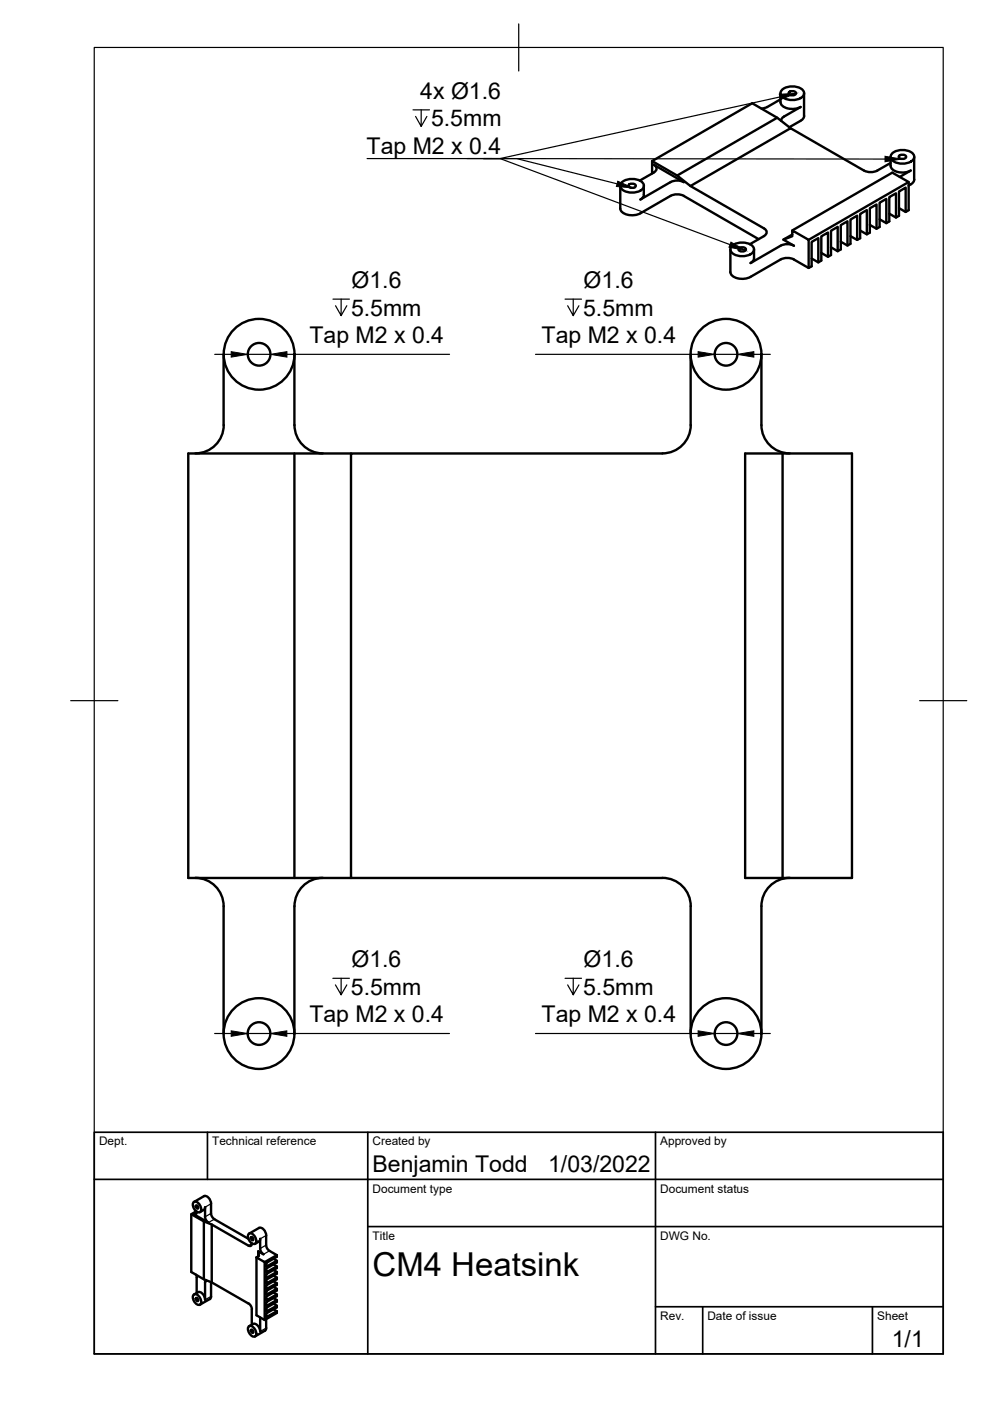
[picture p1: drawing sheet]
<svg xmlns="http://www.w3.org/2000/svg" width="210mm" height="297mm" viewBox="0 0 210 297" stroke-linecap="round" stroke-linejoin="round" font-family="sans-serif">
<!-- layer: Visible -->
<g fill="none" stroke="#000" stroke-width=".51">
<path d="M165.5 19.8v1.9M165.8 19.1a3.4 3.4 0 0 1 4.6 .3 1.26 1.26 0 0 1-1.2 1.6 3.3 3.3 0 0 1-3.6-.9v-.7zM167.3 19.6l.7-.3a.57 .57 0 0 1 .7 .6l-.7 .3a.57 .57 0 0 1-.7-.6zM170.5 19.8v4.8M131.5 39.4v4.8a2.14 2.14 0 0 0 2.5 1.4l1-.1 .8-.3 6.8-3.9 1.5-.1 .9 .3M131.8 38.7a3.4 3.4 0 0 1 4.6 .3 1.26 1.26 0 0 1-1.1 1.6 3.3 3.3 0 0 1-3.7-.8v-.8zM133.3 39.2l.7-.3a.57 .57 0 0 1 .8 .7l-.8 .2a.57 .57 0 0 1-.7-.6zM135.6 38.3l3-1.7a.86 .86 0 0 0 .6-.9 .86 .86 0 0 0-.6-.8l6.4 3.7M136.5 39.4v1.9M138.3 36.8v-2.7l5.3 3.1 2.8 2.2M142.2 38.6l-6.4 3.7a1.26 1.26 0 0 0 .7-1M142.2 38.6l1.4-.3 1.4 .3"/>
<path d="M164.8 25l-21.2 12.2M165.5 21.1l-3.1 1.7-1 .2M165.5 21.6a2.14 2.14 0 0 0 2.5 1.5l.9-.1 .9-.3M167.6 27.2l-2.8-2.2-5.3-3.1-21.2 12.2M169.7 22.7l-3.5 2-.4 .4-.2 .5M169.7 25.6l-2.3 1.4M170.5 24.6a1.26 1.26 0 0 1-.7 1M188.8 33.3v1.8a2.14 2.14 0 0 0 2.5 1.5l1-.1 .8-.3-2.3 1.3M188.8 34.6l-3.2 1.7-1 .2-1-.2-16-9.1-21.2 12.2 15.9 9.3a.83 .83 0 0 1-.3 1.3M189.2 32.5a3.4 3.4 0 0 1 4.6 .4 1.26 1.26 0 0 1-1.2 1.6 3.3 3.3 0 0 1-3.7-.9v-.7zM190.6 33.1l.7-.3a.57 .57 0 0 1 .8 .6l-.8 .3a.57 .57 0 0 1-.7-.6zM192.7 38.6l-21.3 12.2"/>
<path d="M193.1 39.1l-.4 .2M193.8 33.3v4.8a1.26 1.26 0 0 1-.7 1M145 41.5l15.8 9.2M154.9 52.9v4.8a2.14 2.14 0 0 0 2.5 1.4l.9-.1 .8-.3 6.4-3.7M155.2 52.2a3.4 3.4 0 0 1 4.6 .3 1.26 1.26 0 0 1-1.2 1.6 3.3 3.3 0 0 1-3.7-.9v-.7zM156.6 52.7l.8-.3a.57 .57 0 0 1 .7 .6l-.7 .3a.57 .57 0 0 1-.8-.6zM162 50.1l-3 1.7M165.5 52.1l-6.4 3.7a1.26 1.26 0 0 0 .8-1.1v-1.8M165.5 55l1.4-.3 1.4 .3M165.5 52.1l1.4-.3 1.4 .3M166.1 50.8l1.9-.7v-1.2l3.4 1.9v6M168 49.7l-1.9 1.1 2.2 1.3"/>
<path d="M168.3 55l3.1 1.8 .7-.3v-5.2l1.4-.8v5.1M175.6 54.4v-5.1l-1.5 .8v5.2l-.6 .3-1.4-.8M177.6 53.3v-5.2l-1.4 .8v5.2l-.6 .3-1.5-.8M179.7 52.1v-5.2l-1.4 .8v5.2l-.7 .4-1.4-.9M181.7 50.9v-5.2l-1.4 .9v5.1l-.6 .4-1.4-.8M183.8 49.7v-5.2l-1.4 .9v5.1l-.7 .4-1.4-.8M185.8 48.5v-5.1l-1.4 .8v5.1l-.6 .4-1.4-.8M187.9 47.3v-5.1l-1.4 .8v5.1l-.7 .4-1.4-.8M190 46.1v-5.1l-1.4 .8v5.1l-.7 .4-1.4-.8M190.6 44.1l1.4 .8 .7-.3v-6l-3.5-2-21.2 12.3M192 44.9v-5.1l-1.4 .8v5.1l-.6 .4-1.4-.8M47.4 75.1v15"/>
<path d="M62.4 75.1v15a6 6 0 0 0 6 6M146.4 75.1l.1 15a6 6 0 0 1-6 6M161.4 75.1v15a6 6 0 0 0 6 6M47.4 90.1a6 6 0 0 1-6 6M62.4 96.1v90M74.4 96.1h-34.5v90h34.5M140.4 96.1h-66v90h66M158 96.1h22.6v90h-22.6zM165.9 96.1v90M41.4 186.1a6 6 0 0 1 6 6v27M68.4 186.1a6 6 0 0 0-6 6v27M140.5 186.1a6 6 0 0 1 6 6l-.1 27"/>
<path d="M167.4 186.1a6 6 0 0 0-6 6v27M40.6 257.4l2.6 1.6 1.7 .6M41 257.4l3.2 1.8M41.1 254.8a1.45 1.45 0 0 1 1.3 2.2 1.45 1.45 0 0 1-1.3-2.2zM41.5 255.6l.4 .1 .1 .5-.4-.1zM41.6 256.8l-1 .6v12.3l2.6 1.5 1.7 .7M41.7 256.9l-.2 .5h-.5M43.2 256.5l-.8 .5M43.2 259v12.2M43.2 253.6l-2.1 1.2M43.2 256.5l.3-.6v2.1a1.56 1.56 0 0 0 .7 1.2M43.2 253.6a1.5 1.5 0 0 1 1.6 1.6l-.1 2.1"/>
<path d="M44.7 257.2a1.57 1.57 0 0 0 .8 1.3M45.4 258.5l7.3 4.1M41.1 274.4a1.45 1.45 0 0 1 1.3 2.2 1.45 1.45 0 0 1-1.3-2.2zM41.5 275.2l.4 .1 .1 .5-.4-.1zM41.6 270.3l.1 .6v3.2M42 274l-.9 .5M43.7 271.4l-.2 .5v3.7a1.5 1.5 0 0 0-1.5-1.6M44.7 271.8l.1 3-.2 .5-2.2 1.3M52.7 264.1l-7.8-4.5v12.3l7.8 4.5a1.44 1.44 0 0 1 .7 1.2M52.8 261.5a1.45 1.45 0 0 1 1.3 2.2 1.45 1.45 0 0 1-1.3-2.2zM53.2 262.3l.4 .1 .1 .5-.4-.1zM53.4 263.6v.1"/>
<path d="M53.4 277.6v3.3M53.4 263.7l-.2 .4h-.5M54.4 266.6v12.3l1.7 1 2.6-1.5v-.4M54.8 265.3l.1 1-.5 .3M54.9 263.2l-.8 .5M54.9 260.4l-2.1 1.1M54.9 263.2l.3-.5v2a1.56 1.56 0 0 0 .7 1.2l-1.1-.6v1.1M54.9 260.3a1.5 1.5 0 0 1 1.5 1.6v2.1a1.56 1.56 0 0 0 .7 1.2l1.6 .9M55.2 279.3v3a1.5 1.5 0 0 0-1.5-1.6l-.9 .5M56.1 267.6v12.3M56.4 279.7v1.9l-.2 .5M58 275.2l.7 .4v.4l-2.2 1.3v.8l2.2-1.3"/>
<path d="M58 272.8l.7 .4v.4l-2.2 1.3v.8l2.2-1.3M58 270.5l.7 .4v.3l-2.2 1.3v.8l2.2-1.2M58 268.1l.7 .4v.4l-2.2 1.2v.9l2.2-1.3M58 266.9l.7 .4v.4l-2.2 1.3v.8l2.2-1.3M58 269.3l.7 .4v.4l-2.2 1.2v.8l2.2-1.2M58 271.6l.7 .5v.3l-2.2 1.3v.8l2.2-1.3M58 274l.7 .4v.4l-2.2 1.3v.8l2.2-1.3M58 276.4l.7 .4v.4l-2.2 1.3v.8l2.2-1.3M58 277.6l.7 .4M58.7 266.1l-2.6 1.5-1.7-1M58.7 266.1v.4l-2.2 1.3v.8l2.2-1.3M52.8 281.2a1.45 1.45 0 0 1 1.3 2.1 1.45 1.45 0 0 1-1.3-2.1z"/>
<path d="M53.2 282l.4 .1 .1 .5-.4-.2zM56.2 282.1l-2.1 1.2"/>
<circle cx="54.9" cy="75.1" r="7.5"/>
<circle cx="54.9" cy="75.1" r="2.4"/>
<circle cx="153.9" cy="75.1" r="7.5"/>
<circle cx="153.9" cy="75.1" r="2.4"/>
<circle cx="54.9" cy="219.1" r="7.5"/>
<circle cx="54.9" cy="219.1" r="2.4"/>
<circle cx="153.9" cy="219.1" r="7.5"/>
<circle cx="153.9" cy="219.1" r="2.4"/>
</g>
<!-- layer: Visible Narrow -->
<path d="M41.7 257l-.7 .4M44.7 255.2l-1.2 .8M44.7 257.3l-1.2 .7M45.4 258.5l-1.2 .7M44 271.6l-.5 .3M44.7 274.9l-1.2 .7M53.4 263.7l-.7 .4M56.4 261.9l-1.2 .8M56.4 264l-1.2 .7M57.1 265.2l-1.2 .7M56.4 281.6l-1.2 .7" fill="none" stroke="#000" stroke-width=".25"/>
<!-- layer: TitleBlock -->
<path d="M20 240.1h180v46.9h-180zM20 250h180M44 240.1v9.9M78 240.1v46.9M139 240.1v46.9M78 260.1h122M139 277.1h61M149 277.1v9.9M185 277.1v9.9" fill="none" stroke="#000" stroke-width=".36"/>
<!-- layer: Border -->
<path d="M20 10.1h180v276.9h-180zM110 5.1v10M15 148.6h10M195 148.6h10" fill="none" stroke="#000" stroke-width=".25"/>
<!-- layer: Dimensions -->
<g fill="none" stroke="#000" stroke-width=".25">
<path d="M45.5 75.1h3.5M52.5 75.1h4.8M60.8 75.1h34.5M70.6 63.4h3.5M72.3 63.4v3.5l-1.2-2.1M73.5 64.8l-1.2 2.1M113.5 75.1h34.5M119.8 63.4h3.5M121.5 63.4v3.5l-1.1-2.1M122.7 64.8l-1.2 2.1M151.5 75.1h4.8M159.8 75.1h3.5"/>
<path d="M45.5 219.1h3.5M52.5 219.1h4.8M60.8 219.1h34.5M70.6 207.4h3.5M72.3 207.4v3.5l-1.2-2.1M73.5 208.8l-1.2 2.1M113.5 219.1h34.5M119.8 207.4h3.5M121.5 207.4v3.5l-1.1-2.1M122.7 208.8l-1.2 2.1M151.5 219.1h4.8M159.8 219.1h3.5"/>
</g>
<path d="M49 74.6l3.5 .5-3.5 .6zM57.3 75.1l3.5-.5v1.1zM148 74.6l3.5 .5-3.5 .6zM156.3 75.1l3.5-.5v1.1zM49 218.6l3.5 .5-3.5 .6zM57.3 219.1l3.5-.5v1.1zM148 218.6l3.5 .5-3.5 .6zM156.3 219.1l3.5-.5v1.1z" fill="#000" stroke="#000" stroke-width=".21"/>
<!-- layer: Annotations -->
<path d="M77.8 33.6h31.7l21.3 5.4M87.6 23.3h3.5M89.3 23.3v3.5l-1.2-2.1M90.5 24.7l-1.2 2.1M99 33.6l88.6 .1M165.4 20.6l-59.4 13h-3.5h3.5l48.8 18.3" fill="none" stroke="#000" stroke-width=".25"/>
<path d="M165.2 20l3.6-.2-3.3 1.3zM131 38.4l3.2 1.4-3.5-.3zM187.6 33.1l3.6 .6-3.6 .6zM155 51.3l3.1 1.8-3.5-.7z" fill="#000" stroke="#000" stroke-width=".21"/>
<text font-size="7" x="79" y="270.6">CM4 Heatsink</text>
<g font-size="4.9">
<text x="89.1" y="21">4x Ø1.6</text>
<text x="91.4" y="26.8">5.5mm</text>
<text x="77.7" y="32.6">Tap M2 x 0.4</text>
<text x="74.5" y="61.1">Ø1.6</text>
<text x="123.7" y="61.1">Ø1.6</text>
<text x="74.4" y="66.9">5.5mm</text>
<text x="123.6" y="66.9">5.5mm</text>
<text x="65.6" y="72.8">Tap M2 x 0.4</text>
<text x="114.8" y="72.8">Tap M2 x 0.4</text>
<text x="74.5" y="205.1">Ø1.6</text>
<text x="123.7" y="205.1">Ø1.6</text>
<text x="74.4" y="210.9">5.5mm</text>
<text x="123.6" y="210.9">5.5mm</text>
<text x="65.6" y="216.8">Tap M2 x 0.4</text>
<text x="114.8" y="216.8">Tap M2 x 0.4</text>
<text x="79" y="248.5">Benjamin Todd</text>
<text x="116.2" y="248.5">1/03/2022</text>
<text x="189.1" y="285.7">1/1</text>
</g>
<g font-size="2.5">
<text x="21" y="242.9">Dept.</text>
<text x="45" y="242.9">Technical reference</text>
<text x="79" y="242.9">Created by</text>
<text x="140" y="242.9">Approved by</text>
<text x="79" y="252.8">Document type</text>
<text x="140" y="252.8">Document status</text>
<text x="79" y="262.9">Title</text>
<text x="140" y="262.9">DWG No.</text>
<text x="140" y="279.9">Rev.</text>
<text x="150" y="279.9">Date of issue</text>
<text x="186" y="279.9">Sheet</text>
</g>
</svg>
